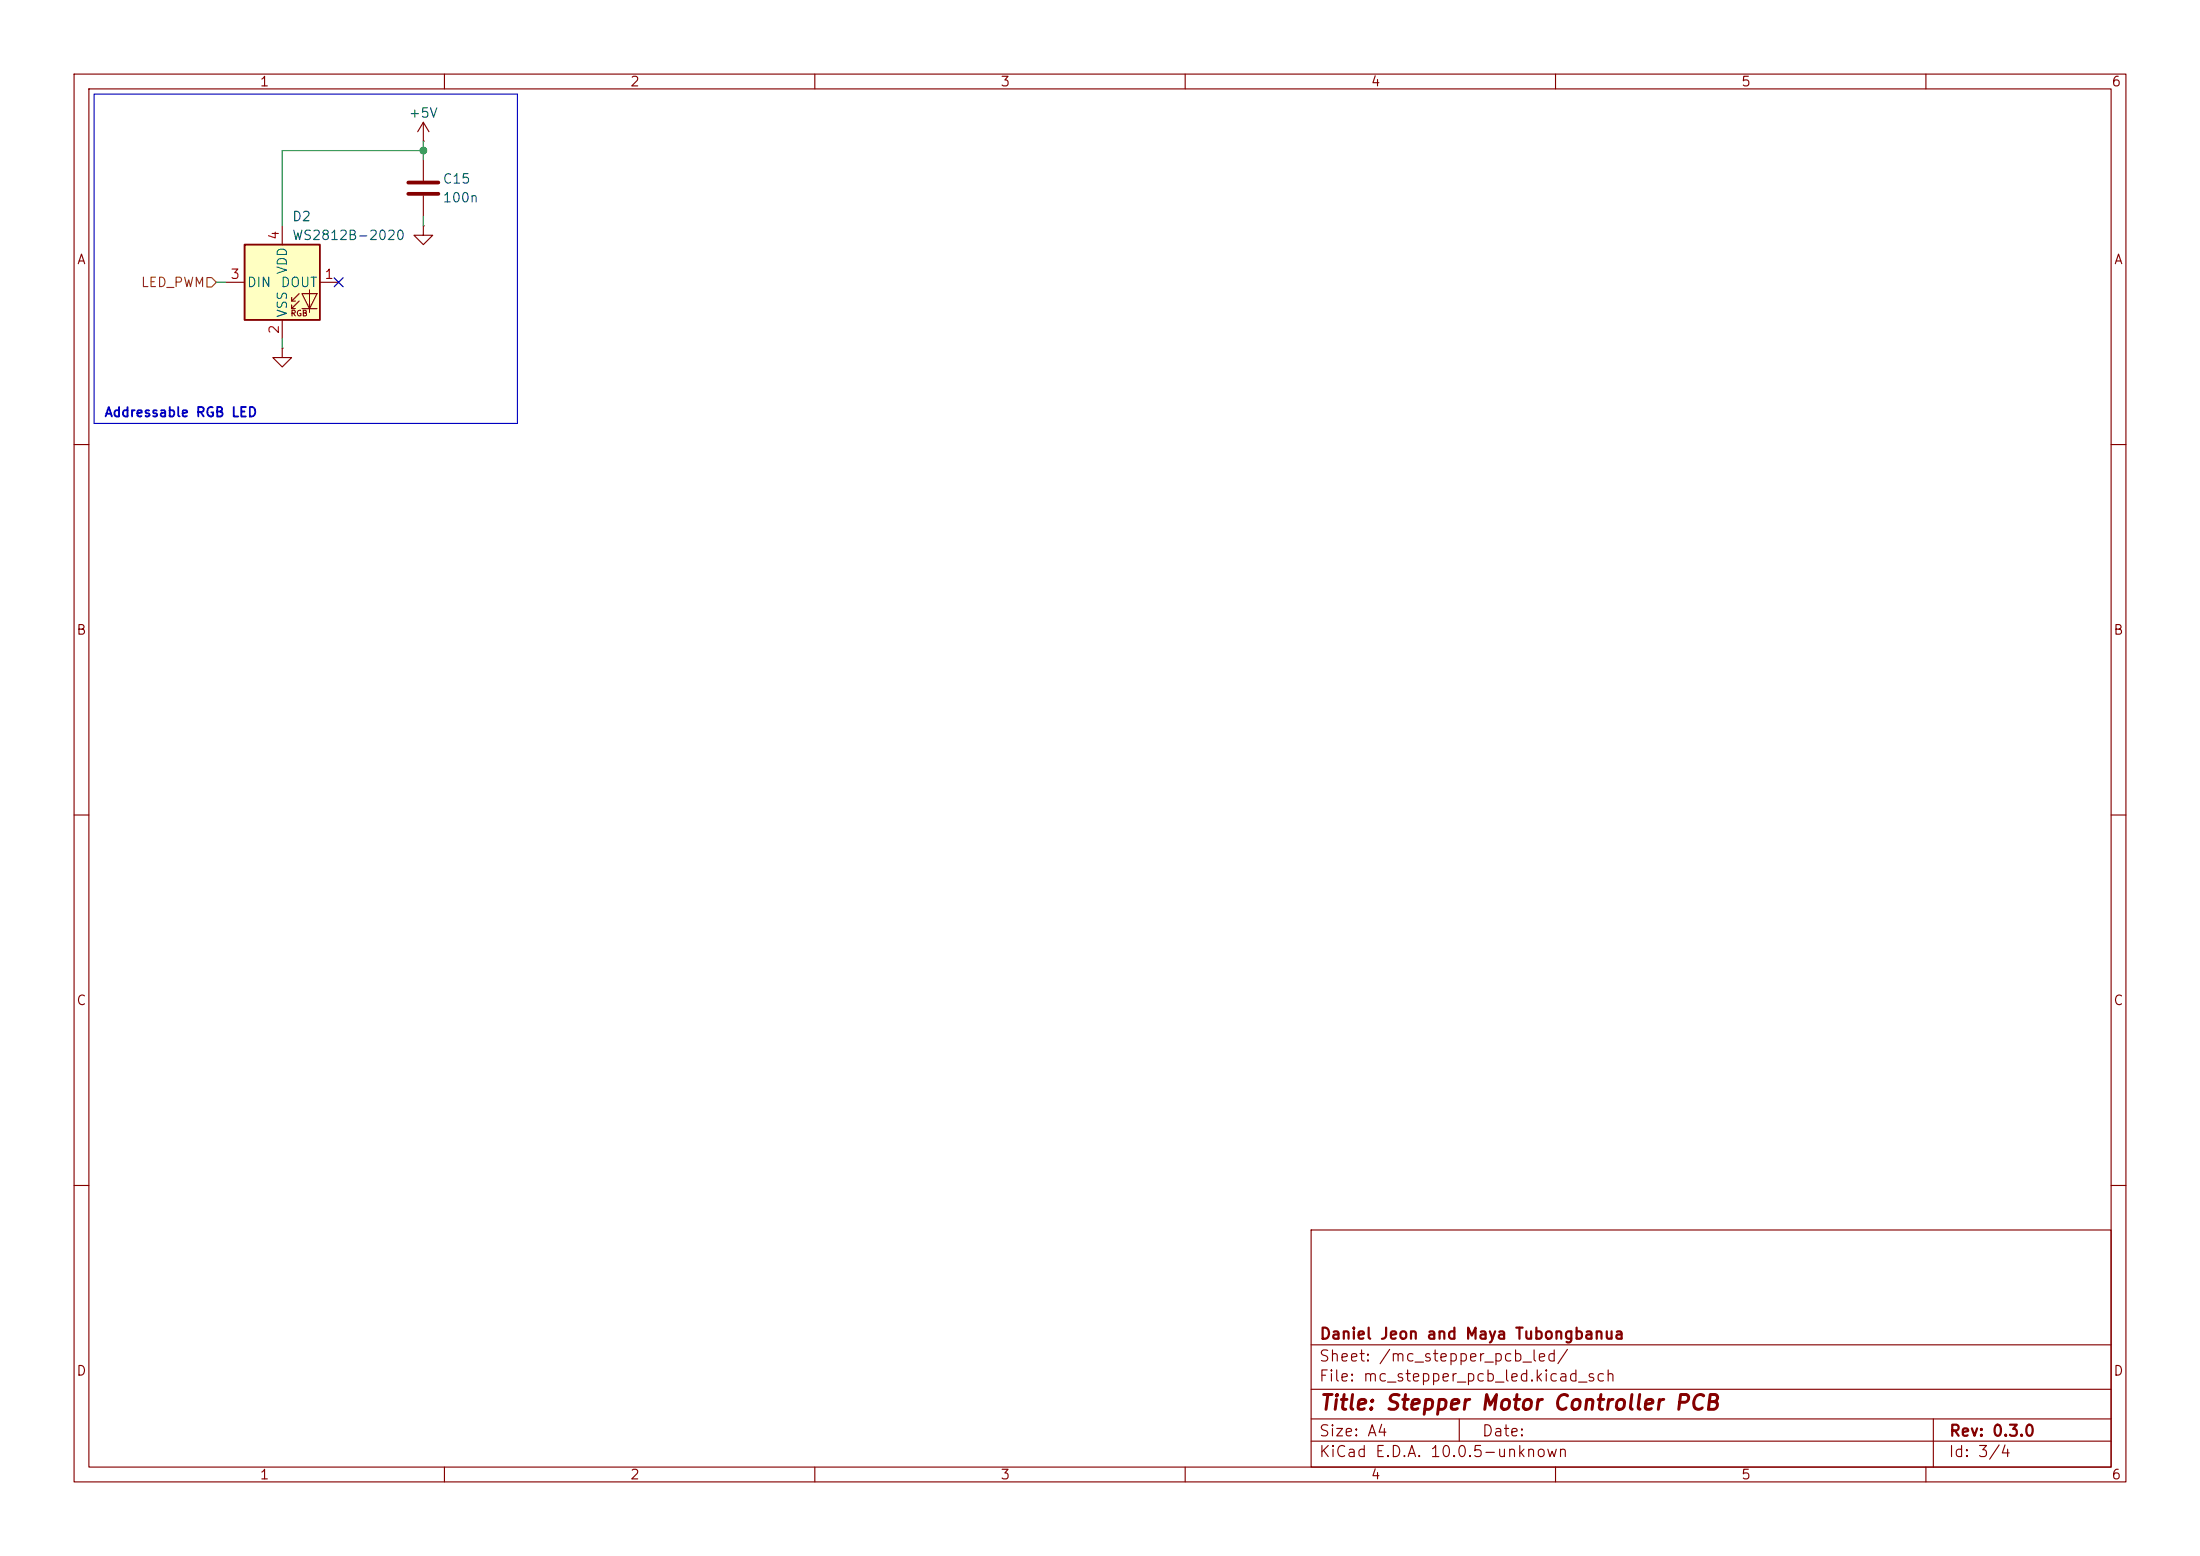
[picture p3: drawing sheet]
<svg xmlns="http://www.w3.org/2000/svg" width="297mm" height="210mm" viewBox="0 0 297 210" stroke-linecap="round" stroke-linejoin="round" font-family="sans-serif">
<g fill="none" stroke="#840000" stroke-width=".15">
<path d="M10 10h277v190h-277zM12 12h273v186h-273zM60 10v2M110 10v2M160 10v2M210 10v2M260 10v2M10 60h2M285 60h2M10 110h2M285 110h2M10 160h2"/>
<path d="M177 166h108v32h-108zM285 160h2M60 198v2M110 198v2M160 198v2M177 194.5h108M177 191.5h108M177 187.5h108M177 181.5h108M197 191.5v3M210 198v2M260 198v2"/>
<path d="M261 191.5v6.5"/>
</g>
<path d="M33 33h10.2v10.2h-10.2z" fill="#ffffc2"/>
<g fill="none" stroke="#840000" stroke-width=".15">
<path d="M57.1 19.1h.1M57.1 16.5v2.6M57.1 16.5l-.7 1.3M57.1 16.5l.8 1.3M30.5 38.1h2.5M38.1 30.5v2.5M40.4 39.6l-1 1v-.5M40.8 39.6h2l-1 2.1zM41.8 39.1v3.1M43.2 38.1h2.5M57.1 30.5v1.3h1.3l-1.3 1.2-1.2-1.2h1.2M57.1 30.5h.1"/>
<path d="M57.1 21.6v2.8M57.1 26.4v2.8M38.1 47v1.3h1.3l-1.3 1.2-1.3-1.2h1.3M38.1 47h.1M38.1 43.2v2.5M39.4 40.6h.5M39.4 41.7h.5M40.4 40.6l-1 1.1v-.6M40.8 41.7h2"/>
</g>
<path d="M33 33h10.2v10.2h-10.2z" fill="none" stroke="#840000" stroke-width=".25"/>
<path d="M55.1 24.6h4.1M55.1 26.2h4.1" fill="none" stroke="#840000" stroke-width=".51"/>
<path d="M27.9 37.5h.7l.6 .6-.6 .6h-.7z" fill="none" stroke="#725600" stroke-width=".15"/>
<path d="M57.1 19.1v2.5M29.2 38.1h1.3M57.1 29.2v1.3M57.1 20.3h-19v10.2M38.1 45.7v1.3" fill="none" stroke="#009600" stroke-width=".15"/>
<path d="M45.1 37.5l1.2 1.2M46.3 37.5l-1.2 1.2" fill="none" stroke="#000084" stroke-width=".15"/>
<path d="M12.7 12.7h57.1v44.5h-57.1z" fill="none" stroke="#0000c2" stroke-width=".15"/>
<circle cx="57.1" cy="20.3" r=".46" fill="#009600" stroke="#009600" stroke-width=".14"/>
<text font-size="2" fill="#840000" x="178" y="190.8">Title: Stepper Motor Controller PCB</text>
<g font-size="1.5" fill="#840000">
<text x="178" y="184.1">Sheet: /mc_stepper_pcb_led/</text>
<text x="178" y="181.1">Daniel Jeon and Maya Tubongbanua</text>
<text x="178" y="186.8">File: mc_stepper_pcb_led.kicad_sch</text>
<text x="178" y="197">KiCad E.D.A. 10.0.5-unknown</text>
<text x="178" y="194.2">Size: A4</text>
<text x="200" y="194.2">Date:</text>
<text x="263" y="197">Id: 3/4</text>
<text x="263" y="194.2">Rev: 0.3.0</text>
</g>
<g font-size="1.3" fill="#840000">
<text x="35" y="12">1</text>
<text x="85" y="12">2</text>
<text x="135" y="12">3</text>
<text x="185" y="12">4</text>
<text x="235" y="12">5</text>
<text x="285" y="12">6</text>
<text x="10.3" y="36">A</text>
<text x="285.3" y="36">A</text>
<text x="10.2" y="86">B</text>
<text x="285.2" y="86">B</text>
<text x="10.2" y="136">C</text>
<text x="285.2" y="136">C</text>
<text x="10.2" y="186">D</text>
<text x="285.2" y="186">D</text>
<text x="35" y="200">1</text>
<text x="85" y="200">2</text>
<text x="135" y="200">3</text>
<text x="185" y="200">4</text>
<text x="235" y="200">5</text>
<text x="285" y="200">6</text>
</g>
<g font-size="1.3" fill="#006464">
<text x="55.1" y="16.2">+5V</text>
<text x="59.7" y="25.1">C15</text>
<text x="59.7" y="27.6">100n</text>
<text x="39.4" y="30.2">D2</text>
<text x="39.4" y="32.7">WS2812B-2020</text>
<text x="33.2" y="39.1">DIN</text>
<text x="37.8" y="39.1">DOUT</text>
<text x="39.1" y="37.1" transform="rotate(-90 39.1 37.1)">VDD</text>
<text x="39.1" y="43" transform="rotate(-90 39.1 43)">VSS</text>
</g>
<g font-size="1.3" fill="#a90000">
<text x="38" y="32.5" transform="rotate(-90 38 32.5)">4</text>
<text x="31" y="38">3</text>
<text x="43.7" y="38">1</text>
<text x="38" y="45.2" transform="rotate(-90 38 45.2)">2</text>
</g>
<text font-size="1.3" fill="#725600" x="18.9" y="39.1">LED_PWM</text>
<text font-size="1.3" fill="#0000c2" x="14" y="56.6">Addressable RGB LED</text>
<text font-size=".8" fill="#840000" x="39.2" y="42.9">RGB</text>
</svg>
